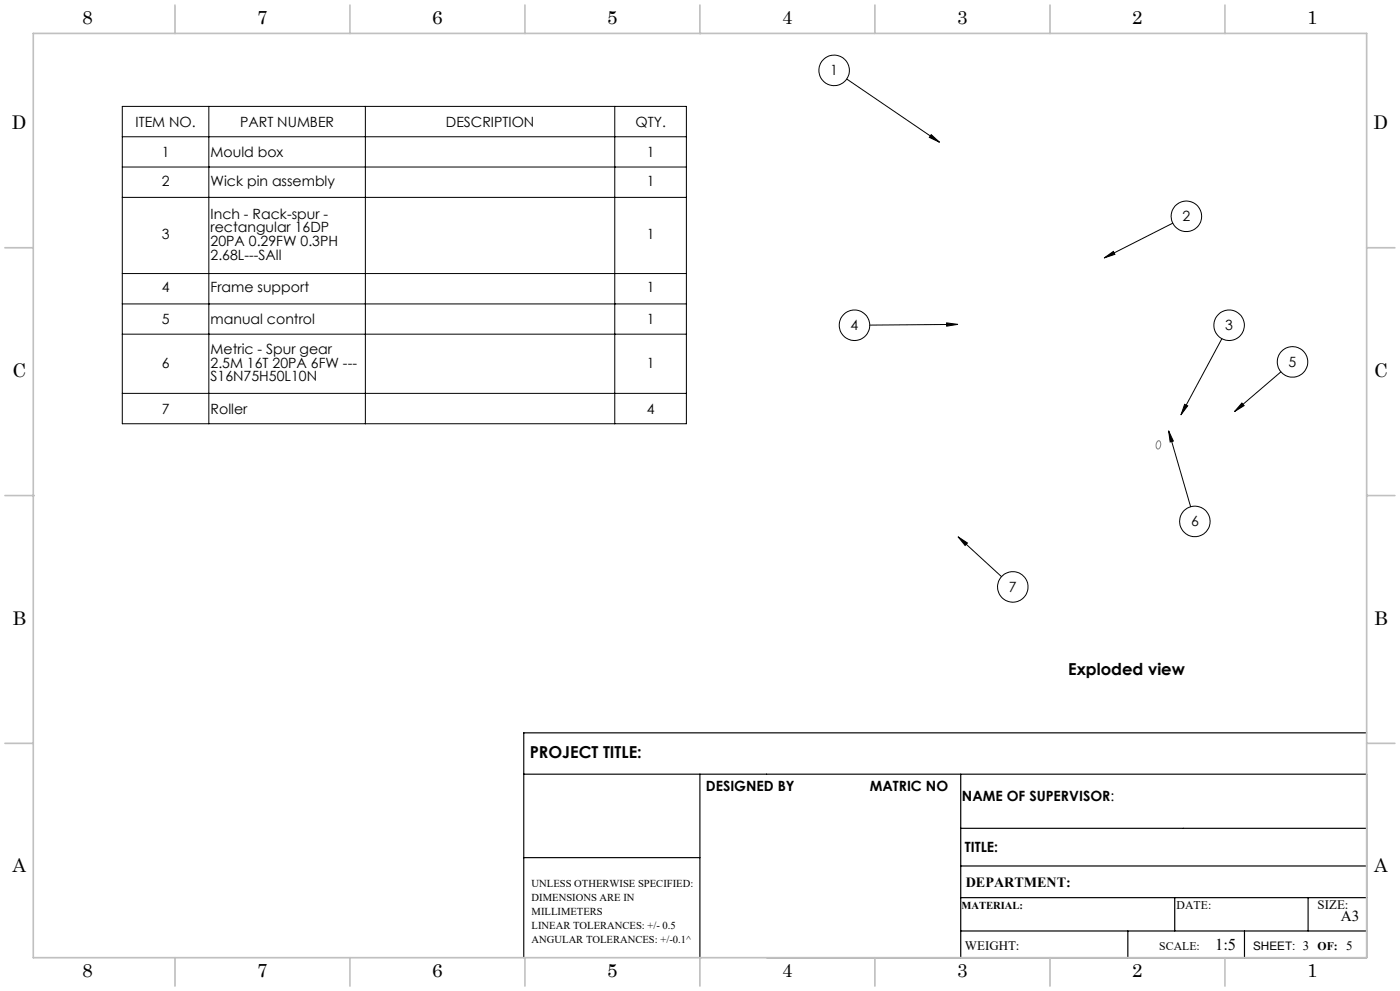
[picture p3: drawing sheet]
<svg xmlns="http://www.w3.org/2000/svg" width="420mm" height="297mm" viewBox="0 0 420 297" stroke-linecap="round" stroke-linejoin="round" font-family="sans-serif">
<g fill="none" stroke="#000" stroke-width=".35">
<path d="M410 219.6h-252.9v67.4M157.1 232h252.9v55h-180M210 232v55M288.2 232v55M157.1 257h52.9M288.2 248.2h121.8M288.2 259.5h121.8M288.2 279h121.8M288.2 269h121.8M338.3 279v8M352.4 269v10M373.3 279v8"/>
<path d="M392.4 269v10"/>
</g>
<g fill="none" stroke="#c0c0c0" stroke-width=".5">
<path d="M10 10h400v277h-400zM52.5 1.5v8.5M105 1.5v8.5M157.5 1.5v8.5M210 10h.1M210 1.5v8.5M262.5 1.5v8.5M315 1.5v8.5M367.5 1.5v8.5M1.5 74.3h8.5M410 74.3h8.5M1.5 148.5h8.5"/>
<path d="M10 148.5h.1M410 148.5h.1M410 148.5h8.5M1.5 222.8h8.5M410 222.8h8.5M52.5 287v8.5M105 287v8.5M157.5 287v8.5M210 287h.1M210 287v8.5M262.5 287v8.5M315 287v8.5"/>
<path d="M367.5 287v8.5"/>
</g>
<path d="M347.2 132.3a.66 .66 0 0 1 .9 0 .66 .66 0 0 1 .1 .8 .99 .99 0 0 1-1.1 1.3 1.77 1.77 0 0 1 .1-2.1z" fill="none" stroke="#808080" stroke-width=".3"/>
<g fill="none" stroke="#000" stroke-width=".3">
<path d="M36.7 31.9h169.2v95.1h-169.2zM62.7 31.9v95.1M109.6 31.9v95.1M184.4 31.9v95.1M254 23.7l27.8 18.9M36.7 41h169.2M36.7 50.1h169.2M36.7 59.2h169.2M279.4 40.4l2.4 2.2-3-1.4zM331.3 77.3l2.7-2 .5 .9zM351.8 66.9l-20.5 10.4M36.7 82h169.2"/>
<path d="M36.7 91.1h169.2M284 96.8l3.3 .4-3.3 .6zM287.3 97.2l-26.4 .2M36.7 100.2h169.2M36.7 117.9h169.2M366.6 101.5l-12.3 22.8M384.3 111.4l-13.9 11.9M350.6 129.1l6.6 22.8M350.6 129.1l1.4 3.1-1 .3zM355.4 121.2l.9 .4-2 2.7zM372.6 120.8l.6 .8-2.8 1.7zM287.4 160.9l2.8 1.8-.7 .8z"/>
<path d="M287.4 160.9l13.1 11.9"/>
<circle cx="250.2" cy="21.1" r="4.6"/>
<circle cx="355.9" cy="64.8" r="4.6"/>
<circle cx="256.4" cy="97.5" r="4.6"/>
<circle cx="368.7" cy="97.5" r="4.6"/>
<circle cx="387.7" cy="108.5" r="4.6"/>
<circle cx="358.5" cy="156.3" r="4.6"/>
<circle cx="303.8" cy="175.9" r="4.6"/>
</g>
<path d="M279.4 40.4l2.4 2.2-3-1.4zM284 96.8l3.3 .4-3.3 .6zM331.3 77.3l2.7-2 .5 .9zM372.6 120.8l.6 .8-2.8 1.7zM355.4 121.2l.9 .4-2 2.7zM350.6 129.1l1.4 3.1-1 .3zM287.4 160.9l2.8 1.8-.7 .8z" fill="#000"/>
<g font-size="5.6">
<text x="24.7" y="7.3">8</text>
<text x="77.2" y="7.3">7</text>
<text x="129.7" y="7.3">6</text>
<text x="182.2" y="7.3">5</text>
<text x="234.7" y="7.3">4</text>
<text x="287.2" y="7.3">3</text>
<text x="339.7" y="7.3">2</text>
<text x="392.2" y="7.3">1</text>
<text x="3.6" y="38.7">D</text>
<text x="412.1" y="38.7">D</text>
<text x="3.7" y="112.9">C</text>
<text x="412.2" y="112.9">C</text>
<text x="3.7" y="187.2">B</text>
<text x="412.2" y="187.2">B</text>
<text x="3.7" y="261.4">A</text>
<text x="412.2" y="261.4">A</text>
<text x="24.7" y="292.8">8</text>
<text x="77.2" y="292.8">7</text>
<text x="129.7" y="292.8">6</text>
<text x="182.2" y="292.8">5</text>
<text x="234.7" y="292.8">4</text>
<text x="287.2" y="292.8">3</text>
<text x="339.7" y="292.8">2</text>
<text x="392.2" y="292.8">1</text>
</g>
<g font-size="4.9">
<text x="320.4" y="202.2">Exploded view</text>
<text x="158.9" y="227.1">PROJECT TITLE:</text>
<text x="364.5" y="284.6">1:5</text>
</g>
<text font-size="4.6" x="402.2" y="276.1">A3</text>
<g font-size="4.2">
<text x="249.1" y="22.6">1</text>
<text x="40.6" y="37.9">ITEM NO.</text>
<text x="72" y="37.9">PART NUMBER</text>
<text x="133.8" y="37.9">DESCRIPTION</text>
<text x="190.6" y="37.9">QTY.</text>
<text x="48.5" y="47">1</text>
<text x="63.2" y="47">Mould box</text>
<text x="194" y="47">1</text>
<text x="48.5" y="55.7">2</text>
<text x="63.2" y="55.7">Wick pin assembly</text>
<text x="194" y="55.7">1</text>
<text x="63.2" y="65.5">Inch - Rack-spur -</text>
<text x="48.5" y="71.7">3</text>
<text x="63.2" y="69.6">rectangular 16DP</text>
<text x="194" y="71.7">1</text>
<text x="354.8" y="66.3">2</text>
<text x="63.2" y="73.7">20PA 0.29FW 0.3PH</text>
<text x="63.2" y="77.9">2.68L---SAll</text>
<text x="48.5" y="87.7">4</text>
<text x="63.2" y="87.7">Frame support</text>
<text x="194" y="87.7">1</text>
<text x="48.5" y="97.1">5</text>
<text x="63.2" y="97.1">manual control</text>
<text x="194" y="97.1">1</text>
<text x="255.2" y="99">4</text>
<text x="367.6" y="99">3</text>
<text x="63.2" y="106">Metric - Spur gear</text>
<text x="48.5" y="110.2">6</text>
<text x="63.2" y="110.2">2.5M 16T 20PA 6FW ---</text>
<text x="194" y="110.2">1</text>
<text x="386.6" y="109.9">5</text>
<text x="63.2" y="114.3">S16N75H50L10N</text>
<text x="48.5" y="124">7</text>
<text x="63.2" y="124">Roller</text>
<text x="194" y="124">4</text>
<text x="357.3" y="157.8">6</text>
<text x="302.7" y="177.4">7</text>
<text x="211.7" y="237.1">DESIGNED BY</text>
<text x="260.9" y="237.1">MATRIC NO</text>
<text x="288.6" y="240.1">NAME OF SUPERVISOR:</text>
<text x="289.5" y="255.3">TITLE:</text>
<text x="289.7" y="265.9">DEPARTMENT:</text>
</g>
<g font-size="3.9">
<text x="395.3" y="272.4">SIZE:</text>
<text x="289.5" y="284.6">WEIGHT:</text>
</g>
<g font-size="3.5">
<text x="353" y="272.4">DATE:</text>
<text x="347.8" y="284.7">SCALE:</text>
<text x="375.9" y="284.7">SHEET: 3</text>
<text x="395.3" y="284.6">OF: 5</text>
</g>
<g font-size="3.2">
<text x="159.5" y="265.8">UNLESS OTHERWISE SPECIFIED:</text>
<text x="159.5" y="270">DIMENSIONS ARE IN</text>
<text x="159.5" y="274.2">MILLIMETERS</text>
<text x="288.4" y="272.4">MATERIAL:</text>
<text x="159.5" y="278.3">LINEAR TOLERANCES: +/- 0.5</text>
<text x="159.5" y="282.5">ANGULAR TOLERANCES: +/-0.1^</text>
</g>
</svg>
